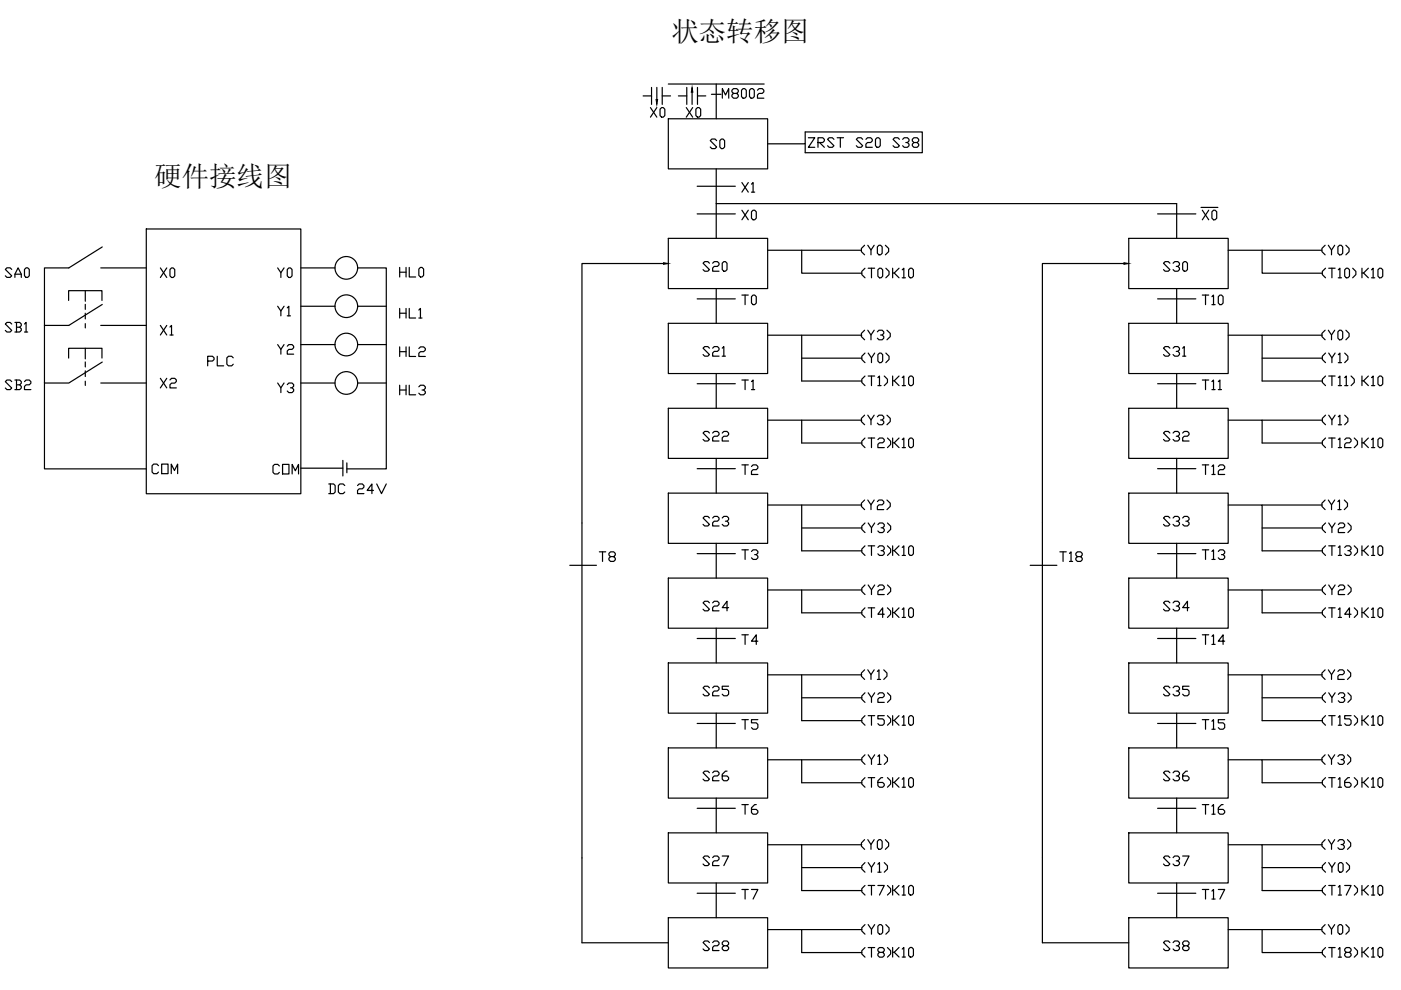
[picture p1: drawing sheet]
<svg xmlns="http://www.w3.org/2000/svg" width="297mm" height="210mm" viewBox="0 0 297 210" stroke-linecap="round" stroke-linejoin="round" font-family="sans-serif">
<!-- layer: 0 -->
<g fill="none" stroke="#000" stroke-width=".25">
<path d="M138.1 18.5v3.6M139.3 18.5v2.6M140.4 18.5v3.6M141.7 17.8h20.3M145.6 18.5v3.6M146.7 19.6v2.5M147.9 18.5v3.6M151.9 17.8v7.4M141.7 25.2h21.1v10.6h-21.1zM147.8 39.5h8.1M151.9 35.8v14.7M162.8 30.5h7.9v-2.5h24.8v4.4h-24.8"/>
<path d="M2.5 57.1l-.4-.3h-.6l-.4 .3 1.4 1.4-.4 .3h-.6l-.4-.3M3.2 58.8v-.7l.6-1.3 .7 1.3v.7M3.2 58.1h1.3M5.2 57.1l.3-.3h.4l.3 .3v1.4l-.3 .3h-.4l-.3-.3zM21.4 56.8h9.6M21.7 52.4l-7.1 4.4h-5.2v42.6h21.6M31 48.5h32.8v56.2h-32.8zM63.8 56.8h7.2M75.8 56.8h6.1v42.6h-8.4M84.7 56.7v2M84.7 57.7h1.4M86.1 56.7v2"/>
<path d="M86.8 56.7v2h1.3M88.8 57l.3-.3h.4l.3 .3v1.4l-.3 .3h-.4l-.3-.3zM140.7 55.9h-17.3v144h18.3M141.7 50.5h21.1v10.7h-21.1zM147.8 45.4h8.1M151.9 43.2h97.6v7.3M162.8 53.1h19.8M170 53.1v4.8h12.7M238.3 55.9h-17.3v144h18.3M239.3 50.5h21.1v10.7h-21.1zM245.4 45.4h8.1M260.4 53.1h19.9"/>
<path d="M267.6 53.1v4.8h12.7M14.5 63.7v-2.1h7.1v2.1M14.5 75.9v-2.1h7.1v2.1M18.1 61.6v2.3M18.1 64.5v1.1M18.1 66.4v1.2M18.1 68.6v.9M18.1 73.8v2.3M18.1 76.7v1.1M18.1 78.6v1.2M21.4 69h9.6M21.7 76.8l-7.1 4.4h-5.2"/>
<path d="M21.7 64.6l-7.1 4.4h-5.2M63.8 64.9h7.2M63.8 73.1h7.2M75.8 64.9h6.1M75.8 73.1h6.1M141.7 68.6h21.1v10.6h-21.1zM147.8 63.4h8.1M151.9 61.2v7.4M151.9 79.2v7.4M162.8 71.1h7.2v9.7h12.7M170 71.1h12.7M170 75.9h12.7"/>
<path d="M239.3 68.6h21.1v10.6h-21.1zM245.4 63.4h8.1M249.5 61.2v7.4M249.5 79.2v7.4M260.4 71.1h7.2v9.7h12.7M267.6 71.1h12.7M267.6 75.9h12.7M281 79.7l-.6 .7v.7l.6 .7M281.7 79.7h1.4M282.4 79.7v2.1M18.1 80.8v.9M21.4 81.2h9.6"/>
<path d="M34 80.2l1.4 2M35.4 80.2l-1.4 2M36 80.6l.4-.4h.6l.4 .4v.3l-.4 .3h-.6l-.4 .4v.6h1.4M63.8 81.2h7.2M63.8 99.3h8.9M72.7 97.6v3.3M73.5 98.1v2.1M75.8 81.2h6.1M141.7 86.6h21.1v10.6h-21.1zM147.8 81.4h8.1M147.8 99.4h8.1M151.9 97.2v7.4"/>
<path d="M162.8 89.1h7.2v4.8h12.7M170 89.1h12.7M239.3 86.6h21.1v10.6h-21.1zM245.4 81.4h8.1M245.4 99.4h8.1M249.5 97.2v7.4M260.4 89.1h7.2v4.8h12.7M267.6 89.1h12.7M281 92.9l-.6 .6v.7l.6 .7M282.4 92.9v2M283.7 80.1l.4-.4v2.1M283.7 93.2l.4-.3v2"/>
<path d="M283.7 81.8h.7M283.7 94.9h.7M285.1 80.1l.3-.4v2.1M285.1 93.2l.3-.3h.7l.4 .3v.3l-.4 .4h-.7l-.3 .3v.7h1.4M285.1 81.8h.7M120.8 119.9h5.7M141.7 104.6h21.1v10.6h-21.1zM147.8 117.4h8.1M151.9 115.2v7.4M162.8 107.1h7.2v9.7h12.7M170 107.1h12.7M170 111.9h12.7"/>
<path d="M218.4 119.9h5.7M239.3 104.6h21.1v10.6h-21.1zM245.4 117.4h8.1M249.5 115.2v7.4M260.4 107.1h7.2v9.7h12.7M267.6 107.1h12.7M267.6 111.9h12.7M281 106l-.7 .7v.7l.7 .6M281.6 106l.7 1v1M283 106l-.7 1M283.7 106.4l.3-.4v2M283.7 108h.6"/>
<path d="M285 106l.7 .7v.7l-.7 .6M141.7 122.6h21.1v10.6h-21.1zM147.8 135.4h8.1M151.9 133.2v7.4M162.8 125.1h7.2v4.8h12.7M170 125.1h12.7M239.3 122.6h21.1v10.6h-21.1zM245.4 135.4h8.1M249.5 133.2v7.4M260.4 125.1h7.2v4.8h12.7M267.6 125.1h12.7M281 128.9l-.6 .7v.6l.6 .7"/>
<path d="M282.4 128.9v2M283.7 129.2l.4-.3v2M283.7 130.9h.7M286.5 130.2h-1.4l1-1.3v2M141.7 140.6h21.1v10.6h-21.1zM141.7 158.6h21.1v10.6h-21.1zM147.8 153.4h8.1M151.9 151.2v7.4M162.8 143.1h7.2v9.7h12.7M170 143.1h12.7M170 147.9h12.7M239.3 140.6h21.1v10.6h-21.1z"/>
<path d="M239.3 158.6h21.1v10.6h-21.1zM245.4 153.4h8.1M249.5 151.2v7.4M260.4 143.1h7.2v9.7h12.7M267.6 143.1h12.7M267.6 147.9h12.7M141.7 176.6h21.1v10.6h-21.1zM147.8 171.4h8.1M151.9 169.2v7.4M162.8 161.1h7.2v4.9h12.7M162.8 179.1h7.2v9.7h12.7M170 161.1h12.7"/>
<path d="M170 179.1h12.7M239.3 176.6h21.1v10.6h-21.1zM245.4 171.4h8.1M249.5 169.2v7.4M260.4 161.1h7.2v4.9h12.7M260.4 179.1h7.2v9.7h12.7M267.6 161.1h12.7M267.6 179.1h12.7M281 164.9l-.6 .7v.6l.6 .7M282.4 164.9v2M283.7 165.2l.4-.3v2M283.7 166.9h.7"/>
<path d="M286.1 164.9h-.3l-.7 .7v1l.3 .3h.7l.4-.3v-.4l-.4-.3h-1M141.7 194.6h21.1v10.6h-21.1zM147.8 189.4h8.1M151.9 187.2v7.4M162.8 197.1h7.2v4.9h12.7M170 184h12.7M170 197.1h12.7M239.3 194.6h21.1v10.6h-21.1zM245.4 189.4h8.1M249.5 187.2v7.4M260.4 197.1h19.9M267.6 197.1v4.9h12.7"/>
<path d="M267.6 184h12.7"/>
<circle cx="73.4" cy="56.8" r="2.4"/>
<circle cx="73.4" cy="73" r="2.4"/>
<circle cx="73.4" cy="64.9" r="2.4"/>
<circle cx="73.4" cy="81.2" r="2.4"/>
</g>
<path d="M146.7 18.5l.2 1.1h-.3zM140.7 55.7l1 .2-1 .1zM238.3 55.7l1 .2-1 .1z" fill="#000" stroke="#000" stroke-width=".21"/>
<g font-size="5.8">
<text x="142.4" y="8.7">状态转移图</text>
<text x="32.7" y="39.5">硬件接线图</text>
</g>
<g font-size="5.3">
<text x="152.4" y="22.2">M8002</text>
<text x="136.9" y="26.1">X0</text>
<text x="144.6" y="26.1">X0</text>
<text x="149.6" y="32.8">S0</text>
<text x="170.4" y="32.5">ZRST S20 S38</text>
<text x="156.3" y="42">X1</text>
<text x="156.3" y="48">X0</text>
<text x="254" y="48">X0</text>
<text x="181.7" y="55.4">(Y0)</text>
<text x="279.4" y="55.4">(Y0)</text>
<text x="156.3" y="66">T0</text>
<text x="254" y="66">T10</text>
<text x=".4" y="71.6">SB1</text>
<text x="84" y="68.8">HL1</text>
<text x="33.2" y="72.3">X1</text>
<text x="84" y="76.9">HL2</text>
<text x="148.2" y="76.9">S21</text>
<text x="181.7" y="73.4">(Y3)</text>
<text x="245.9" y="76.9">S31</text>
<text x="279.4" y="73.4">(Y0)</text>
<text x=".4" y="84">SB2</text>
<text x="156.3" y="84">T1</text>
<text x="181.7" y="82.9">(T1)</text>
<text x="188.4" y="82.9">K10</text>
<text x="254" y="84">T11</text>
<text x="287.9" y="82.9">K10</text>
<text x="84" y="85">HL3</text>
<text x="148.2" y="94.9">S22</text>
<text x="181.7" y="91.4">(Y3)</text>
<text x="245.9" y="94.9">S32</text>
<text x="279.4" y="91.4">(Y1)</text>
<text x="31.4" y="101.6">COM</text>
<text x="156.3" y="102">T2</text>
<text x="181.7" y="96.3">(T2)</text>
<text x="188.4" y="96.3">K10</text>
<text x="254" y="102">T12</text>
<text x="287.9" y="96.3">K10</text>
<text x="68.8" y="105.8">DC 24V</text>
<text x="148.2" y="112.9">S23</text>
<text x="181.7" y="109.4">(Y2)</text>
<text x="245.9" y="112.9">S33</text>
<text x="156.3" y="119.9">T3</text>
<text x="181.7" y="114.3">(Y3)</text>
<text x="254" y="119.9">T13</text>
<text x="279.4" y="114.3">(Y2)</text>
<text x="126.3" y="120.3">T8</text>
<text x="223.7" y="120.3">T18</text>
<text x="148.2" y="130.9">S24</text>
<text x="181.7" y="127.4">(Y2)</text>
<text x="245.9" y="130.9">S34</text>
<text x="279.4" y="127.4">(Y2)</text>
<text x="156.3" y="137.9">T4</text>
<text x="181.7" y="132.3">(T4)</text>
<text x="188.4" y="132.3">K10</text>
<text x="254" y="137.9">T14</text>
<text x="287.9" y="132.3">K10</text>
<text x="148.2" y="148.9">S25</text>
<text x="181.7" y="145.3">(Y1)</text>
<text x="245.9" y="148.9">S35</text>
<text x="279.4" y="145.3">(Y2)</text>
<text x="156.3" y="155.9">T5</text>
<text x="181.7" y="150.3">(Y2)</text>
<text x="254" y="155.9">T15</text>
<text x="279.4" y="150.3">(Y3)</text>
<text x="148.2" y="166.9">S26</text>
<text x="181.7" y="163.3">(Y1)</text>
<text x="245.9" y="166.9">S36</text>
<text x="279.4" y="163.3">(Y3)</text>
<text x="156.3" y="173.9">T6</text>
<text x="181.7" y="168.3">(T6)</text>
<text x="188.4" y="168.3">K10</text>
<text x="254" y="173.9">T16</text>
<text x="287.9" y="168.3">K10</text>
<text x="148.2" y="184.9">S27</text>
<text x="181.7" y="181.3">(Y0)</text>
<text x="245.9" y="184.9">S37</text>
<text x="279.4" y="181.3">(Y3)</text>
<text x="156.3" y="191.9">T7</text>
<text x="181.7" y="186.3">(Y1)</text>
<text x="254" y="191.9">T17</text>
<text x="279.4" y="186.3">(Y0)</text>
<text x="148.2" y="202.8">S28</text>
<text x="181.7" y="199.3">(Y0)</text>
<text x="245.9" y="202.8">S38</text>
<text x="279.4" y="199.3">(Y0)</text>
<text x="181.7" y="204.3">(T8)</text>
<text x="188.4" y="204.3">K10</text>
<text x="279.4" y="204.3">(T18)</text>
<text x="287.9" y="204.3">K10</text>
</g>
<g font-size="4.9">
<text x="33.2" y="60">X0</text>
<text x="57.9" y="60">Y0</text>
<text x="148.2" y="58.6">S20</text>
<text x="181.7" y="60">(T0)</text>
<text x="188.4" y="60">K10</text>
<text x="245.9" y="58.6">S30</text>
<text x="279.4" y="60">(T10)</text>
<text x="287.9" y="60">K10</text>
<text x="57.9" y="68.1">Y1</text>
<text x="57.9" y="76.2">Y2</text>
<text x="181.7" y="78">(Y0)</text>
<text x="279.4" y="78">(Y1)</text>
<text x="43" y="78.7">PLC</text>
<text x="57.9" y="84.3">Y3</text>
<text x="57.1" y="101.6">COM</text>
<text x="181.7" y="118.9">(T3)</text>
<text x="188.4" y="118.9">K10</text>
<text x="279.4" y="118.9">(T13)</text>
<text x="287.9" y="118.9">K10</text>
<text x="181.7" y="154.9">(T5)</text>
<text x="188.4" y="154.9">K10</text>
<text x="279.4" y="154.9">(T15)</text>
<text x="287.9" y="154.9">K10</text>
<text x="181.7" y="190.9">(T7)</text>
<text x="188.4" y="190.9">K10</text>
<text x="279.4" y="190.9">(T17)</text>
<text x="287.9" y="190.9">K10</text>
</g>
</svg>
